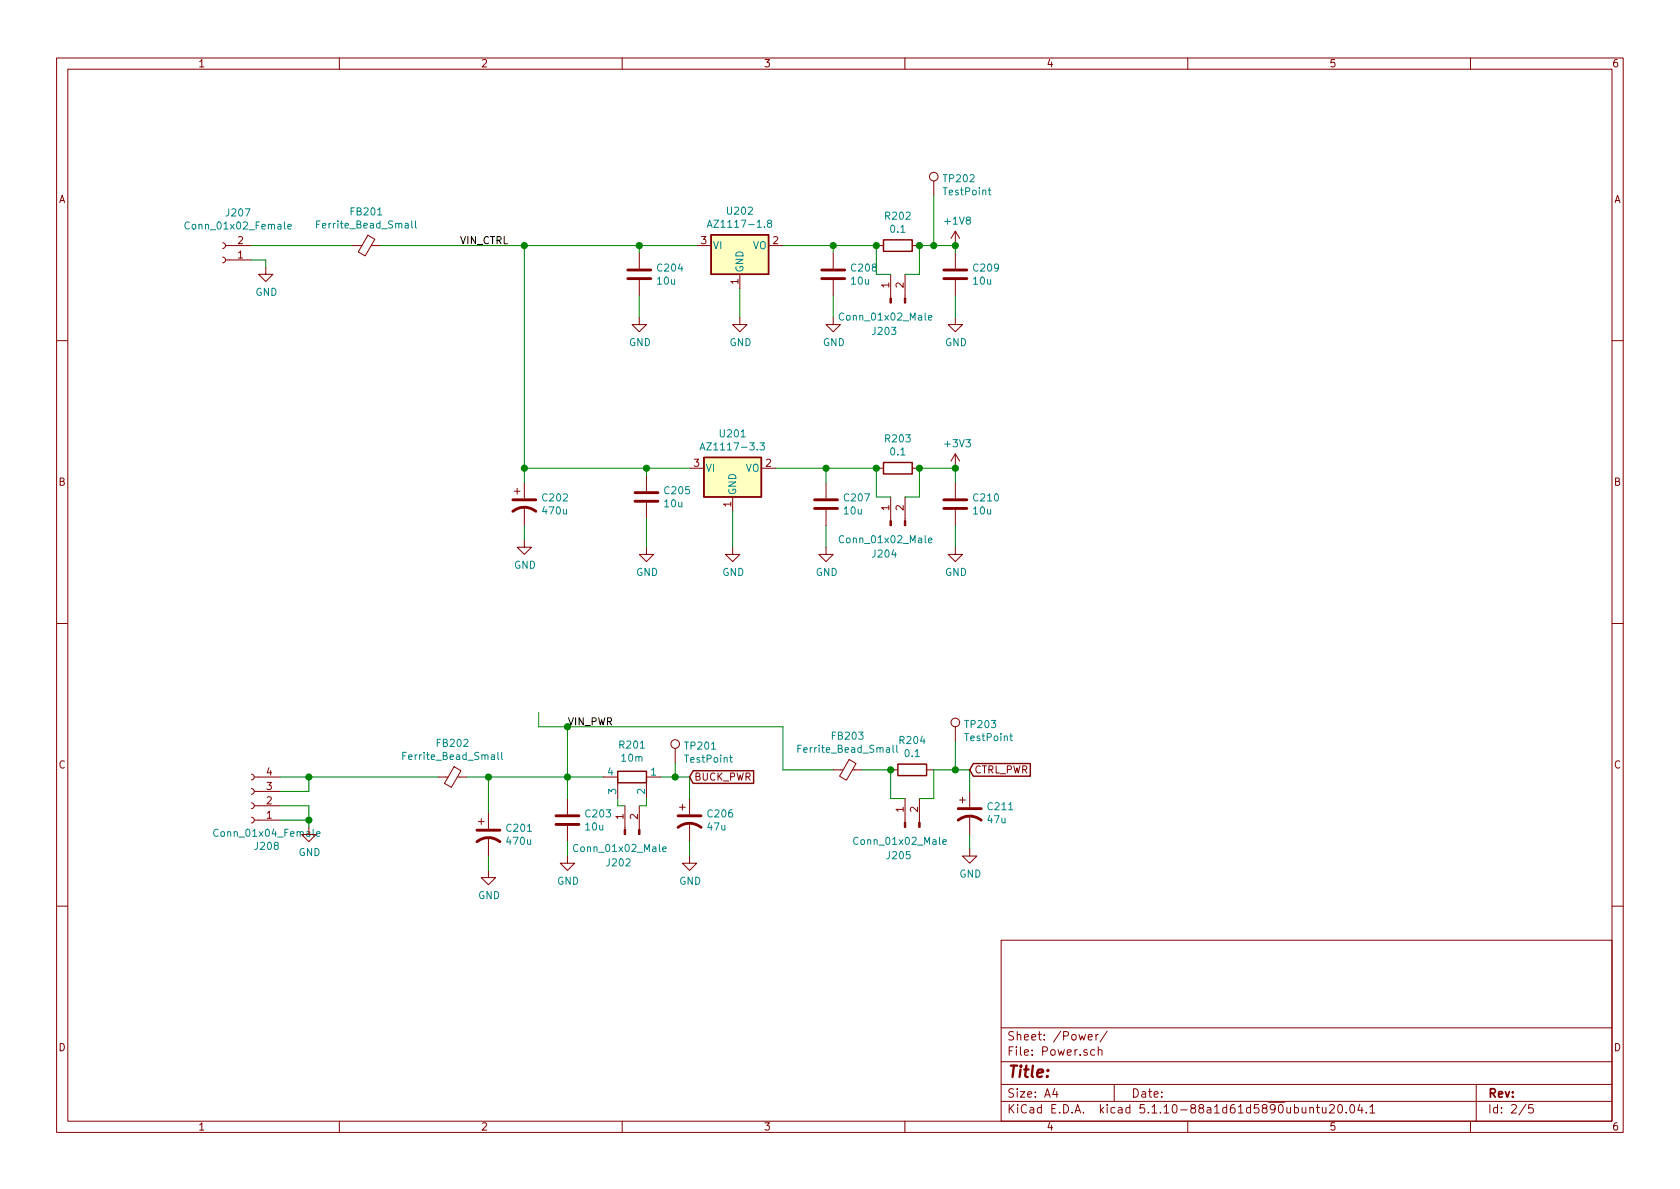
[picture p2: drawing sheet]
EESchema Schematic File Version 4
EELAYER 30 0
EELAYER END
$Descr A4 11693 8268
encoding utf-8
Sheet 2 5
Title ""
Date ""
Rev ""
Comp ""
Comment1 ""
Comment2 ""
Comment3 ""
Comment4 ""
$EndDescr
$Comp
L Regulator_Linear:AZ1117-1.8 U202
U 1 1
P 5150 1700
F 0 "U202" H 5150 1942 50  0000 C CNN
F 1 "AZ1117-1.8" H 5150 1851 50  0000 C CNN
F 2 "Package_TO_SOT_SMD:SOT-223-3_TabPin2" H 5150 1950 50  0001 C CIN
F 3 "https://www.diodes.com/assets/Datasheets/AZ1117.pdf" H 5150 1700 50  0001 C CNN
F 4 "AZ1117CH-1.8TRG1" H 5150 1700 50  0001 C CNN "MPN"
	1    5150 1700
	1    0    0    -1  
$EndComp
$Comp
L Regulator_Linear:AZ1117-3.3 U201
U 1 1
P 5100 3250
F 0 "U201" H 5100 3492 50  0000 C CNN
F 1 "AZ1117-3.3" H 5100 3401 50  0000 C CNN
F 2 "Package_TO_SOT_SMD:SOT-223-3_TabPin2" H 5100 3500 50  0001 C CIN
F 3 "https://www.diodes.com/assets/Datasheets/AZ1117.pdf" H 5100 3250 50  0001 C CNN
F 4 "AZ1117IH-3.3TRG1" H 5100 3250 50  0001 C CNN "MPN"
	1    5100 3250
	1    0    0    -1  
$EndComp
$Comp
L Device:C C204
U 1 1
P 4450 1900
F 0 "C204" H 4565 1946 50  0000 L CNN
F 1 "10u" H 4565 1855 50  0000 L CNN
F 2 "Capacitor_SMD:C_0805_2012Metric" H 4488 1750 50  0001 C CNN
F 3 "~" H 4450 1900 50  0001 C CNN
F 4 "CL21B106KPQNFNE" H 4450 1900 50  0001 C CNN "MPN"
	1    4450 1900
	1    0    0    -1  
$EndComp
$Comp
L Device:C C205
U 1 1
P 4500 3450
F 0 "C205" H 4615 3496 50  0000 L CNN
F 1 "10u" H 4615 3405 50  0000 L CNN
F 2 "Capacitor_SMD:C_0805_2012Metric" H 4538 3300 50  0001 C CNN
F 3 "~" H 4500 3450 50  0001 C CNN
F 4 "CL21B106KPQNFNE" H 4500 3450 50  0001 C CNN "MPN"
	1    4500 3450
	1    0    0    -1  
$EndComp
$Comp
L Device:C C208
U 1 1
P 5800 1900
F 0 "C208" H 5915 1946 50  0000 L CNN
F 1 "10u" H 5915 1855 50  0000 L CNN
F 2 "Capacitor_SMD:C_0805_2012Metric" H 5838 1750 50  0001 C CNN
F 3 "~" H 5800 1900 50  0001 C CNN
F 4 "CL21B106KPQNFNE" H 5800 1900 50  0001 C CNN "MPN"
	1    5800 1900
	1    0    0    -1  
$EndComp
$Comp
L Device:C C207
U 1 1
P 5750 3500
F 0 "C207" H 5865 3546 50  0000 L CNN
F 1 "10u" H 5865 3455 50  0000 L CNN
F 2 "Capacitor_SMD:C_0805_2012Metric" H 5788 3350 50  0001 C CNN
F 3 "~" H 5750 3500 50  0001 C CNN
F 4 "CL21B106KPQNFNE" H 5750 3500 50  0001 C CNN "MPN"
	1    5750 3500
	1    0    0    -1  
$EndComp
$Comp
L Device:R R202
U 1 1
P 6250 1700
F 0 "R202" V 6043 1700 50  0000 C CNN
F 1 "0.1" V 6134 1700 50  0000 C CNN
F 2 "Resistor_SMD:R_0603_1608Metric" V 6180 1700 50  0001 C CNN
F 3 "~" H 6250 1700 50  0001 C CNN
F 4 "ERJ-3BSFR10V" H 6250 1700 50  0001 C CNN "MPN"
	1    6250 1700
	0    1    1    0   
$EndComp
$Comp
L Device:R R203
U 1 1
P 6250 3250
F 0 "R203" V 6043 3250 50  0000 C CNN
F 1 "0.1" V 6134 3250 50  0000 C CNN
F 2 "Resistor_SMD:R_0603_1608Metric" V 6180 3250 50  0001 C CNN
F 3 "~" H 6250 3250 50  0001 C CNN
F 4 "ERJ-3BSFR10V" H 6250 3250 50  0001 C CNN "MPN"
	1    6250 3250
	0    1    1    0   
$EndComp
$Comp
L power:GND #PWR0155
U 1 1
P 5100 3800
F 0 "#PWR0155" H 5100 3550 50  0001 C CNN
F 1 "GND" H 5105 3627 50  0000 C CNN
F 2 "" H 5100 3800 50  0001 C CNN
F 3 "" H 5100 3800 50  0001 C CNN
	1    5100 3800
	1    0    0    -1  
$EndComp
$Comp
L Device:C C210
U 1 1
P 6650 3500
F 0 "C210" H 6765 3546 50  0000 L CNN
F 1 "10u" H 6765 3455 50  0000 L CNN
F 2 "Capacitor_SMD:C_0805_2012Metric" H 6688 3350 50  0001 C CNN
F 3 "~" H 6650 3500 50  0001 C CNN
F 4 "CL21B106KPQNFNE" H 6650 3500 50  0001 C CNN "MPN"
	1    6650 3500
	1    0    0    -1  
$EndComp
$Comp
L Device:C C209
U 1 1
P 6650 1900
F 0 "C209" H 6765 1946 50  0000 L CNN
F 1 "10u" H 6765 1855 50  0000 L CNN
F 2 "Capacitor_SMD:C_0805_2012Metric" H 6688 1750 50  0001 C CNN
F 3 "~" H 6650 1900 50  0001 C CNN
F 4 "CL21B106KPQNFNE" H 6650 1900 50  0001 C CNN "MPN"
	1    6650 1900
	1    0    0    -1  
$EndComp
$Comp
L Device:Ferrite_Bead_Small FB202
U 1 1
P 3150 5400
F 0 "FB202" V 2913 5400 50  0000 C CNN
F 1 "Ferrite_Bead_Small" V 3004 5400 50  0000 C CNN
F 2 "Inductor_SMD:L_0805_2012Metric" V 3080 5400 50  0001 C CNN
F 3 "~" H 3150 5400 50  0001 C CNN
F 4 "742792012" H 3150 5400 50  0001 C CNN "MPN"
	1    3150 5400
	0    1    1    0   
$EndComp
$Comp
L power:GND #PWR0157
U 1 1
P 4800 5950
F 0 "#PWR0157" H 4800 5700 50  0001 C CNN
F 1 "GND" H 4805 5777 50  0000 C CNN
F 2 "" H 4800 5950 50  0001 C CNN
F 3 "" H 4800 5950 50  0001 C CNN
	1    4800 5950
	1    0    0    -1  
$EndComp
$Comp
L power:GND #PWR0158
U 1 1
P 5150 2200
F 0 "#PWR0158" H 5150 1950 50  0001 C CNN
F 1 "GND" H 5155 2027 50  0000 C CNN
F 2 "" H 5150 2200 50  0001 C CNN
F 3 "" H 5150 2200 50  0001 C CNN
	1    5150 2200
	1    0    0    -1  
$EndComp
$Comp
L power:GND #PWR0159
U 1 1
P 4450 2200
F 0 "#PWR0159" H 4450 1950 50  0001 C CNN
F 1 "GND" H 4455 2027 50  0000 C CNN
F 2 "" H 4450 2200 50  0001 C CNN
F 3 "" H 4450 2200 50  0001 C CNN
	1    4450 2200
	1    0    0    -1  
$EndComp
Wire Wire Line
	4850 1700 4450 1700
Wire Wire Line
	4450 1700 4450 1750
Wire Wire Line
	4450 2050 4450 2200
$Comp
L Device:Ferrite_Bead_Small FB201
U 1 1
P 2550 1700
F 0 "FB201" V 2313 1700 50  0000 C CNN
F 1 "Ferrite_Bead_Small" V 2404 1700 50  0000 C CNN
F 2 "Inductor_SMD:L_0805_2012Metric" V 2480 1700 50  0001 C CNN
F 3 "~" H 2550 1700 50  0001 C CNN
F 4 "742792012" H 2550 1700 50  0001 C CNN "MPN"
	1    2550 1700
	0    1    1    0   
$EndComp
Connection ~ 4450 1700
Wire Wire Line
	5150 2000 5150 2200
Wire Wire Line
	5450 1700 5800 1700
Wire Wire Line
	5800 1700 5800 1750
$Comp
L power:GND #PWR0161
U 1 1
P 5800 2200
F 0 "#PWR0161" H 5800 1950 50  0001 C CNN
F 1 "GND" H 5805 2027 50  0000 C CNN
F 2 "" H 5800 2200 50  0001 C CNN
F 3 "" H 5800 2200 50  0001 C CNN
	1    5800 2200
	1    0    0    -1  
$EndComp
Wire Wire Line
	5800 2050 5800 2200
Wire Wire Line
	5800 1700 6100 1700
Connection ~ 5800 1700
Wire Wire Line
	6400 1700 6500 1700
Wire Wire Line
	6650 1700 6650 1750
$Comp
L power:GND #PWR0162
U 1 1
P 6650 2200
F 0 "#PWR0162" H 6650 1950 50  0001 C CNN
F 1 "GND" H 6655 2027 50  0000 C CNN
F 2 "" H 6650 2200 50  0001 C CNN
F 3 "" H 6650 2200 50  0001 C CNN
	1    6650 2200
	1    0    0    -1  
$EndComp
Wire Wire Line
	6650 2050 6650 2200
$Comp
L power:+1V8 #PWR0163
U 1 1
P 6650 1700
F 0 "#PWR0163" H 6650 1550 50  0001 C CNN
F 1 "+1V8" H 6665 1873 50  0000 C CNN
F 2 "" H 6650 1700 50  0001 C CNN
F 3 "" H 6650 1700 50  0001 C CNN
	1    6650 1700
	1    0    0    -1  
$EndComp
Connection ~ 6650 1700
Wire Wire Line
	3650 3250 4500 3250
$Comp
L power:GND #PWR0164
U 1 1
P 4500 3800
F 0 "#PWR0164" H 4500 3550 50  0001 C CNN
F 1 "GND" H 4505 3627 50  0000 C CNN
F 2 "" H 4500 3800 50  0001 C CNN
F 3 "" H 4500 3800 50  0001 C CNN
	1    4500 3800
	1    0    0    -1  
$EndComp
Wire Wire Line
	4500 3600 4500 3800
Wire Wire Line
	4500 3300 4500 3250
Connection ~ 4500 3250
Wire Wire Line
	4500 3250 4800 3250
Wire Wire Line
	5100 3550 5100 3800
Wire Wire Line
	5400 3250 5750 3250
Wire Wire Line
	5750 3250 5750 3350
$Comp
L power:GND #PWR0165
U 1 1
P 5750 3800
F 0 "#PWR0165" H 5750 3550 50  0001 C CNN
F 1 "GND" H 5755 3627 50  0000 C CNN
F 2 "" H 5750 3800 50  0001 C CNN
F 3 "" H 5750 3800 50  0001 C CNN
	1    5750 3800
	1    0    0    -1  
$EndComp
$Comp
L power:GND #PWR0166
U 1 1
P 6650 3800
F 0 "#PWR0166" H 6650 3550 50  0001 C CNN
F 1 "GND" H 6655 3627 50  0000 C CNN
F 2 "" H 6650 3800 50  0001 C CNN
F 3 "" H 6650 3800 50  0001 C CNN
	1    6650 3800
	1    0    0    -1  
$EndComp
Wire Wire Line
	6650 3650 6650 3800
Wire Wire Line
	5750 3650 5750 3800
Wire Wire Line
	5750 3250 6100 3250
Connection ~ 5750 3250
Wire Wire Line
	6400 3250 6650 3250
Wire Wire Line
	6650 3250 6650 3350
$Comp
L power:+3V3 #PWR0167
U 1 1
P 6650 3250
F 0 "#PWR0167" H 6650 3100 50  0001 C CNN
F 1 "+3V3" H 6665 3423 50  0000 C CNN
F 2 "" H 6650 3250 50  0001 C CNN
F 3 "" H 6650 3250 50  0001 C CNN
	1    6650 3250
	1    0    0    -1  
$EndComp
Connection ~ 6650 3250
$Comp
L Connector:Conn_01x02_Male J204
U 1 1
P 6200 3650
F 0 "J204" V 6000 3600 50  0000 L CNN
F 1 "Conn_01x02_Male" V 6100 3350 50  0000 L CNN
F 2 "Connector_PinHeader_2.54mm:PinHeader_1x02_P2.54mm_Vertical" H 6200 3650 50  0001 C CNN
F 3 "~" H 6200 3650 50  0001 C CNN
	1    6200 3650
	0    -1   -1   0   
$EndComp
$Comp
L Connector:Conn_01x02_Male J203
U 1 1
P 6200 2100
F 0 "J203" V 6000 2050 50  0000 L CNN
F 1 "Conn_01x02_Male" V 6100 1800 50  0000 L CNN
F 2 "Connector_PinHeader_2.54mm:PinHeader_1x02_P2.54mm_Vertical" H 6200 2100 50  0001 C CNN
F 3 "~" H 6200 2100 50  0001 C CNN
	1    6200 2100
	0    -1   -1   0   
$EndComp
Wire Wire Line
	6300 1900 6400 1900
Wire Wire Line
	6400 1900 6400 1700
Connection ~ 6400 1700
Wire Wire Line
	6200 1900 6100 1900
Wire Wire Line
	6100 1900 6100 1700
Connection ~ 6100 1700
Wire Wire Line
	6300 3450 6400 3450
Wire Wire Line
	6400 3450 6400 3250
Connection ~ 6400 3250
Wire Wire Line
	6200 3450 6100 3450
Wire Wire Line
	6100 3450 6100 3250
Connection ~ 6100 3250
$Comp
L Device:C C203
U 1 1
P 3950 5700
F 0 "C203" H 4065 5746 50  0000 L CNN
F 1 "10u" H 4065 5655 50  0000 L CNN
F 2 "Capacitor_SMD:C_0805_2012Metric" H 3988 5550 50  0001 C CNN
F 3 "~" H 3950 5700 50  0001 C CNN
F 4 "CL21B106KPQNFNE" H 3950 5700 50  0001 C CNN "MPN"
	1    3950 5700
	1    0    0    -1  
$EndComp
$Comp
L power:GND #PWR0170
U 1 1
P 3950 5950
F 0 "#PWR0170" H 3950 5700 50  0001 C CNN
F 1 "GND" H 3955 5777 50  0000 C CNN
F 2 "" H 3950 5950 50  0001 C CNN
F 3 "" H 3950 5950 50  0001 C CNN
	1    3950 5950
	1    0    0    -1  
$EndComp
Wire Wire Line
	3250 5400 3400 5400
Wire Wire Line
	3400 5400 3950 5400
Wire Wire Line
	3950 5400 3950 5550
Connection ~ 3400 5400
Wire Wire Line
	3950 5850 3950 5950
$Comp
L Device:Ferrite_Bead_Small FB203
U 1 1
P 5900 5350
F 0 "FB203" V 5663 5350 50  0000 C CNN
F 1 "Ferrite_Bead_Small" V 5754 5350 50  0000 C CNN
F 2 "Inductor_SMD:L_0805_2012Metric" V 5830 5350 50  0001 C CNN
F 3 "~" H 5900 5350 50  0001 C CNN
F 4 "742792012" H 5900 5350 50  0001 C CNN "MPN"
	1    5900 5350
	0    1    1    0   
$EndComp
Wire Wire Line
	4800 5400 4800 5550
Wire Wire Line
	4800 5850 4800 5950
$Comp
L Device:R R204
U 1 1
P 6350 5350
F 0 "R204" V 6143 5350 50  0000 C CNN
F 1 "0.1" V 6234 5350 50  0000 C CNN
F 2 "Resistor_SMD:R_0603_1608Metric" V 6280 5350 50  0001 C CNN
F 3 "~" H 6350 5350 50  0001 C CNN
F 4 "ERJ-3BSFR10V" H 6350 5350 50  0001 C CNN "MPN"
	1    6350 5350
	0    1    1    0   
$EndComp
$Comp
L Connector:Conn_01x02_Male J202
U 1 1
P 4350 5800
F 0 "J202" V 4150 5750 50  0000 L CNN
F 1 "Conn_01x02_Male" V 4250 5500 50  0000 L CNN
F 2 "Connector_PinHeader_2.54mm:PinHeader_1x02_P2.54mm_Vertical" H 4350 5800 50  0001 C CNN
F 3 "~" H 4350 5800 50  0001 C CNN
	1    4350 5800
	0    -1   -1   0   
$EndComp
Wire Wire Line
	4350 5600 4300 5600
Wire Wire Line
	4450 5600 4500 5600
Connection ~ 3950 5400
$Comp
L Connector:Conn_01x02_Male J205
U 1 1
P 6300 5750
F 0 "J205" V 6100 5700 50  0000 L CNN
F 1 "Conn_01x02_Male" V 6200 5450 50  0000 L CNN
F 2 "Connector_PinHeader_2.54mm:PinHeader_1x02_P2.54mm_Vertical" H 6300 5750 50  0001 C CNN
F 3 "~" H 6300 5750 50  0001 C CNN
	1    6300 5750
	0    -1   -1   0   
$EndComp
Wire Wire Line
	6300 5550 6200 5550
Wire Wire Line
	6200 5550 6200 5350
Wire Wire Line
	6400 5550 6500 5550
Wire Wire Line
	6500 5550 6500 5350
Wire Wire Line
	6000 5350 6200 5350
Connection ~ 6200 5350
Wire Wire Line
	3950 5400 3950 5050
Wire Wire Line
	3950 5050 5450 5050
Wire Wire Line
	5450 5050 5450 5350
Wire Wire Line
	5450 5350 5800 5350
$Comp
L power:GND #PWR0171
U 1 1
P 6750 5900
F 0 "#PWR0171" H 6750 5650 50  0001 C CNN
F 1 "GND" H 6755 5727 50  0000 C CNN
F 2 "" H 6750 5900 50  0001 C CNN
F 3 "" H 6750 5900 50  0001 C CNN
	1    6750 5900
	1    0    0    -1  
$EndComp
Wire Wire Line
	6500 5350 6650 5350
Wire Wire Line
	6750 5350 6750 5500
Wire Wire Line
	6750 5800 6750 5900
Text GLabel 4800 5400 2    50   Input ~ 0
BUCK_PWR
Wire Wire Line
	3750 4950 3750 5050
Wire Wire Line
	3750 5050 3950 5050
Connection ~ 3950 5050
Text GLabel 6750 5350 2    50   Input ~ 0
CTRL_PWR
$Comp
L Device:CP1 C206
U 1 1
P 4800 5700
AR Path="/6198672D/61C3F432" Ref="C206"  Part="1" 
AR Path="/61C3F432" Ref="C?"  Part="1" 
F 0 "C206" H 4915 5746 50  0000 L CNN
F 1 "47u" H 4915 5655 50  0000 L CNN
F 2 "Capacitor_Tantalum_SMD:CP_EIA-3528-12_Kemet-T" H 4800 5700 50  0001 C CNN
F 3 "~" H 4800 5700 50  0001 C CNN
F 4 "T520B476M010ATE035" H 4800 5700 50  0001 C CNN "MPN"
	1    4800 5700
	1    0    0    -1  
$EndComp
$Comp
L Device:CP1 C211
U 1 1
P 6750 5650
AR Path="/6198672D/61C4176C" Ref="C211"  Part="1" 
AR Path="/61C4176C" Ref="C?"  Part="1" 
F 0 "C211" H 6865 5696 50  0000 L CNN
F 1 "47u" H 6865 5605 50  0000 L CNN
F 2 "Capacitor_Tantalum_SMD:CP_EIA-3528-12_Kemet-T" H 6750 5650 50  0001 C CNN
F 3 "~" H 6750 5650 50  0001 C CNN
F 4 "T520B476M010ATE035" H 6750 5650 50  0001 C CNN "MPN"
	1    6750 5650
	1    0    0    -1  
$EndComp
$Comp
L Device:CP1 C202
U 1 1
P 3650 3500
F 0 "C202" H 3765 3546 50  0000 L CNN
F 1 "470u" H 3765 3455 50  0000 L CNN
F 2 "Capacitor_SMD:CP_Elec_10x14.3" H 3650 3500 50  0001 C CNN
F 3 "~" H 3650 3500 50  0001 C CNN
F 4 "MAL215375471E3" H 3650 3500 50  0001 C CNN "MPN"
	1    3650 3500
	1    0    0    -1  
$EndComp
$Comp
L power:GND #PWR0156
U 1 1
P 3650 3750
F 0 "#PWR0156" H 3650 3500 50  0001 C CNN
F 1 "GND" H 3655 3577 50  0000 C CNN
F 2 "" H 3650 3750 50  0001 C CNN
F 3 "" H 3650 3750 50  0001 C CNN
	1    3650 3750
	1    0    0    -1  
$EndComp
Wire Wire Line
	3650 3650 3650 3750
Wire Wire Line
	2650 1700 3650 1700
Wire Wire Line
	3650 3350 3650 3250
Wire Wire Line
	3650 3250 3650 1700
Connection ~ 3650 3250
Connection ~ 3650 1700
Wire Wire Line
	3650 1700 4450 1700
$Comp
L Device:CP1 C201
U 1 1
P 3400 5800
F 0 "C201" H 3515 5846 50  0000 L CNN
F 1 "470u" H 3515 5755 50  0000 L CNN
F 2 "Capacitor_SMD:CP_Elec_10x14.3" H 3400 5800 50  0001 C CNN
F 3 "~" H 3400 5800 50  0001 C CNN
F 4 "MAL215375471E3" H 3400 5800 50  0001 C CNN "MPN"
	1    3400 5800
	1    0    0    -1  
$EndComp
$Comp
L power:GND #PWR0160
U 1 1
P 3400 6050
F 0 "#PWR0160" H 3400 5800 50  0001 C CNN
F 1 "GND" H 3405 5877 50  0000 C CNN
F 2 "" H 3400 6050 50  0001 C CNN
F 3 "" H 3400 6050 50  0001 C CNN
	1    3400 6050
	1    0    0    -1  
$EndComp
Wire Wire Line
	3400 5950 3400 6050
Wire Wire Line
	3400 5400 3400 5650
$Comp
L Device:R_Shunt R201
U 1 1
P 4400 5400
F 0 "R201" V 4175 5400 50  0000 C CNN
F 1 "10m" V 4266 5400 50  0000 C CNN
F 2 "wbraun_smd:R_Shunt_Ohmite_LVK12" V 4330 5400 50  0001 C CNN
F 3 "~" H 4400 5400 50  0001 C CNN
F 4 "LVK12R010CER" V 4400 5400 50  0001 C CNN "MPN"
	1    4400 5400
	0    1    1    0   
$EndComp
Wire Wire Line
	3950 5400 4200 5400
Wire Wire Line
	4600 5400 4700 5400
Wire Wire Line
	4500 5600 4500 5550
Wire Wire Line
	4300 5600 4300 5550
$Comp
L Connector:Conn_01x02_Female J?
U 1 1
P 1550 1800
AR Path="/6218656E" Ref="J?"  Part="1" 
AR Path="/6198672D/6218656E" Ref="J207"  Part="1" 
F 0 "J207" H 1442 1475 50  0000 C CNN
F 1 "Conn_01x02_Female" H 1442 1566 50  0000 C CNN
F 2 "wbraun_smd:Terminal-block-plug_2x1_3.5mm-pitch" H 1550 1800 50  0001 C CNN
F 3 "~" H 1550 1800 50  0001 C CNN
F 4 "1844210" H 1550 1800 50  0001 C CNN "MPN"
	1    1550 1800
	-1   0    0    1   
$EndComp
Wire Wire Line
	1750 1700 2450 1700
$Comp
L power:GND #PWR0235
U 1 1
P 1850 1850
F 0 "#PWR0235" H 1850 1600 50  0001 C CNN
F 1 "GND" H 1855 1677 50  0000 C CNN
F 2 "" H 1850 1850 50  0001 C CNN
F 3 "" H 1850 1850 50  0001 C CNN
	1    1850 1850
	1    0    0    -1  
$EndComp
Wire Wire Line
	1750 1800 1850 1800
Wire Wire Line
	1850 1800 1850 1850
Text Label 3200 1700 0    50   ~ 0
VIN_CTRL
Text Label 3950 5050 0    50   ~ 0
VIN_PWR
$Comp
L Connector:Conn_01x04_Female J208
U 1 1
P 1750 5600
F 0 "J208" H 1642 5885 50  0000 C CNN
F 1 "Conn_01x04_Female" H 1642 5794 50  0000 C CNN
F 2 "wbraun_smd:Terminal-block-plug_4x1_3.5mm-pitch" H 1750 5600 50  0001 C CNN
F 3 "~" H 1750 5600 50  0001 C CNN
F 4 "0395021004" H 1750 5600 50  0001 C CNN "MPN"
	1    1750 5600
	-1   0    0    1   
$EndComp
Wire Wire Line
	1950 5400 2150 5400
Wire Wire Line
	1950 5500 2150 5500
Wire Wire Line
	2150 5500 2150 5400
Connection ~ 2150 5400
Wire Wire Line
	2150 5400 3050 5400
$Comp
L power:GND #PWR0236
U 1 1
P 2150 5750
F 0 "#PWR0236" H 2150 5500 50  0001 C CNN
F 1 "GND" H 2155 5577 50  0000 C CNN
F 2 "" H 2150 5750 50  0001 C CNN
F 3 "" H 2150 5750 50  0001 C CNN
	1    2150 5750
	1    0    0    -1  
$EndComp
Wire Wire Line
	1950 5600 2150 5600
Wire Wire Line
	2150 5600 2150 5700
Wire Wire Line
	1950 5700 2150 5700
Connection ~ 2150 5700
Wire Wire Line
	2150 5700 2150 5750
$Comp
L Connector:TestPoint TP202
U 1 1
P 6500 1350
F 0 "TP202" H 6558 1468 50  0000 L CNN
F 1 "TestPoint" H 6558 1377 50  0000 L CNN
F 2 "wbraun_smd:THM_COMPACT" H 6700 1350 50  0001 C CNN
F 3 "~" H 6700 1350 50  0001 C CNN
F 4 "5119" H 6500 1350 50  0001 C CNN "MPN"
	1    6500 1350
	1    0    0    -1  
$EndComp
$Comp
L Connector:TestPoint TP203
U 1 1
P 6650 5150
F 0 "TP203" H 6708 5268 50  0000 L CNN
F 1 "TestPoint" H 6708 5177 50  0000 L CNN
F 2 "wbraun_smd:THM_COMPACT" H 6850 5150 50  0001 C CNN
F 3 "~" H 6850 5150 50  0001 C CNN
F 4 "5119" H 6650 5150 50  0001 C CNN "MPN"
	1    6650 5150
	1    0    0    -1  
$EndComp
$Comp
L Connector:TestPoint TP201
U 1 1
P 4700 5300
F 0 "TP201" H 4758 5418 50  0000 L CNN
F 1 "TestPoint" H 4758 5327 50  0000 L CNN
F 2 "wbraun_smd:THM_COMPACT" H 4900 5300 50  0001 C CNN
F 3 "~" H 4900 5300 50  0001 C CNN
F 4 "5119" H 4700 5300 50  0001 C CNN "MPN"
	1    4700 5300
	1    0    0    -1  
$EndComp
Wire Wire Line
	4700 5300 4700 5400
Connection ~ 4700 5400
Wire Wire Line
	4700 5400 4800 5400
Wire Wire Line
	6650 5150 6650 5350
Connection ~ 6650 5350
Wire Wire Line
	6650 5350 6750 5350
Wire Wire Line
	6500 1350 6500 1700
Connection ~ 6500 1700
Wire Wire Line
	6500 1700 6650 1700
$EndSCHEMATC
